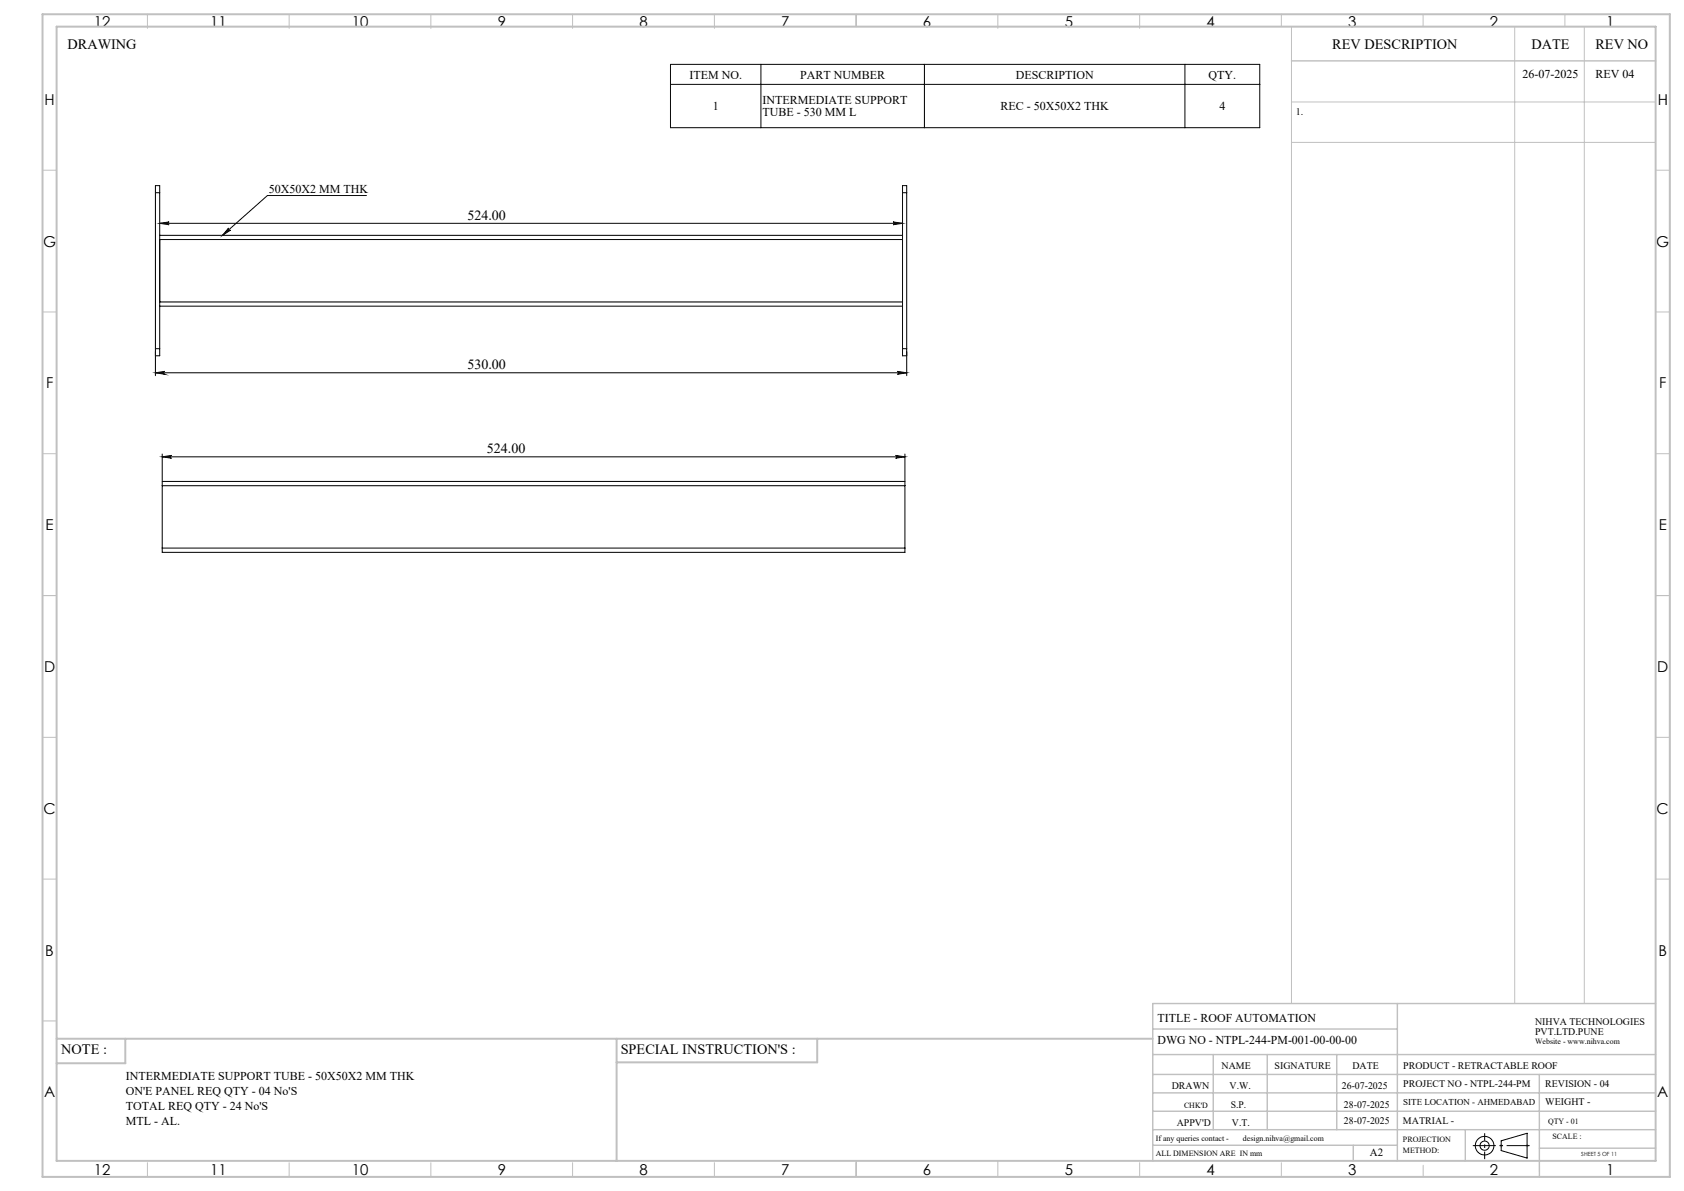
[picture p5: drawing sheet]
<svg xmlns="http://www.w3.org/2000/svg" width="594mm" height="420mm" viewBox="0 0 594 420" stroke-linecap="round" stroke-linejoin="round" font-family="sans-serif">
<g fill="none" stroke="#000" stroke-width=".35">
<path d="M236.5 22.7h207.9v22.3h-207.9zM236.5 29.8h207.9M268.4 22.7v22.3M326.1 22.7v22.3M418 22.7v22.3M54.8 68v-2.5h1.5v2.5M54.8 68h1.5M54.8 68v55M56.3 78.8h262M56.3 78.8l3.4-.5a.49 .49 0 0 0-.5 .5 .49 .49 0 0 0 .5 .5zM56.3 68v55M129.3 69h-35l-15.8 14"/>
<path d="M315 78.3l3.3 .5-3.3 .5a.49 .49 0 0 0 .5-.5 .49 .49 0 0 0-.5-.5zM318.3 68v-2.5h1.5v2.5M318.3 68v55M318.3 68h1.5M319.8 68v55M56.3 83h262M56.3 84.5h262M80.6 80.4a.5 .5 0 0 0 0 .7 .5 .5 0 0 0 .7 .1l-2.8 1.8zM56.3 106.5h262M56.3 108h262M54.8 124v8.5M54.8 131.5h265"/>
<path d="M54.8 131.5l3.3-.5a.51 .51 0 0 0-.4 .5 .51 .51 0 0 0 .4 .5zM54.8 123v2.5h1.5v-2.5M54.8 123h1.5M316.5 131l3.3 .5-3.3 .5a.51 .51 0 0 0 .5-.5 .51 .51 0 0 0-.5-.5zM318.3 123v2.5h1.5v-2.5M318.3 123h1.5M319.8 124v8.5M57.2 171.3v-1.5h262v1.5M57.2 161.1l3.3-.5a.49 .49 0 0 0-.5 .5 .49 .49 0 0 0 .5 .5zM57.2 171.3h262M57.2 160.1v9.4M57.2 171.3v22"/>
<path d="M57.2 161.1h262M315.9 160.6l3.3 .5-3.3 .5a.49 .49 0 0 0 .5-.5 .49 .49 0 0 0-.5-.5zM319.2 160.1v9.4M319.2 171.3v22M57.2 193.3v1.5h262v-1.5M57.2 193.3h262M529.5 402.3l9.2-2.7v8.8l-9.2-2.7z"/>
<circle cx="523.7" cy="404" r="1.62"/>
<circle cx="523.7" cy="404" r="3.3"/>
</g>
<g fill="none" stroke="#c0c0c0" stroke-width=".35">
<path d="M52 5v5M102 5v5M152 5v5M202 5v5M252 5v5M302 5v4.4M352 5v5M402 5v5M452 5v4.4M455.5 9.4v344.5M502 5v4.4M534.3 9.4v344.5"/>
<path d="M552 5v4.4M558.8 9.4v344.5M455.5 36h128.5M455.5 50.2h128.5M15 60h5M584 60h5M15 110h5M584 110h5M15 160h5M584 160h5M15 210h5M584 210h5"/>
<path d="M15 260h5M584 260h5M15 310h5M584 310h5M15 360h5M52 410v5M102 410v5M152 410v5M202 410v5M252 410v5M302 409.4v5.6M352 409.4v5.6"/>
<path d="M402 410v5M452 410v5M502 410.9v4.1M529 404h1M529.2 403.7l.7 .7M529.5 403.5v1M529.9 403.7l-.7 .7M538.1 404h1.1M538.3 403.7l.7 .7M538.7 403.5v1M539 403.7l-.7 .7"/>
</g>
<path d="M519.5 404h20.1" fill="none" stroke="#000" stroke-width=".35" stroke-dasharray="15.2 1.3 1.3 1.3" stroke-dashoffset="7.1" stroke-linecap="butt"/>
<path d="M523.7 408.8v-9.2" fill="none" stroke="#000" stroke-width=".35" stroke-dasharray="15.2 1.3 1.3 1.3" stroke-dashoffset="12.6" stroke-linecap="butt"/>
<g fill="none" stroke="#c0c0c0" stroke-width=".5">
<path d="M455.5 21.5h128.5M492.9 353.9v55.5M584 353.9h-177.4v55.5M406.6 371.9h177.4M406.6 378.9h177.4M406.6 362.9h86.3M428 371.9v26.5M447 371.9v26.5M471.5 371.9v26.5M543 378.9v36.1M406.6 391.9h177.4M406.6 385.4h177.4"/>
<path d="M406.6 398.4h177.4M516.9 398.4v11M406.6 403.9h86.3M477.3 403.9v5.5M543 404.9h41"/>
</g>
<path d="M15 5h574v410h-574zM20 9.4h564v400h-564zM20 366.3h386.6M44.2 366.3v8.6h-24.2M217.5 366.3v43.1M288.3 366.3v8.3h-70.8" fill="none" stroke="#c0c0c0" stroke-width=".7"/>
<g fill="#000">
<path d="M80.6 80.4a.5 .5 0 0 0 0 .7 .5 .5 0 0 0 .7 .1l-2.8 1.8z"/>
<path d="M54.8 131.5l3.3-.5a.51 .51 0 0 0-.4 .5 .51 .51 0 0 0 .4 .5zM316.5 131l3.3 .5-3.3 .5a.51 .51 0 0 0 .5-.5 .51 .51 0 0 0-.5-.5zM56.3 78.8l3.4-.5a.49 .49 0 0 0-.5 .5 .49 .49 0 0 0 .5 .5zM315 78.3l3.3 .5-3.3 .5a.49 .49 0 0 0 .5-.5 .49 .49 0 0 0-.5-.5z"/>
<path d="M315.9 160.6l3.3 .5-3.3 .5a.49 .49 0 0 0 .5-.5 .49 .49 0 0 0-.5-.5zM57.2 161.1l3.3-.5a.49 .49 0 0 0-.5 .5 .49 .49 0 0 0 .5 .5z"/>
</g>
<g font-size="5.3">
<text x="33.1" y="9.5">12</text>
<text x="74.1" y="9.5">11</text>
<text x="124.1" y="9.5">10</text>
<text x="175.6" y="9.5">9</text>
<text x="225.6" y="9.5">8</text>
<text x="275.6" y="9.5">7</text>
<text x="325.6" y="9.5">6</text>
<text x="375.6" y="9.5">5</text>
<text x="425.6" y="9.5">4</text>
<text x="475.6" y="9.5">3</text>
<text x="525.6" y="9.5">2</text>
<text x="566.6" y="9.5">1</text>
<text x="15.7" y="37">H</text>
<text x="584.7" y="37">H</text>
<text x="15.2" y="87">G</text>
<text x="584.2" y="87">G</text>
<text x="16.2" y="137">F</text>
<text x="585.2" y="137">F</text>
<text x="16.1" y="187">E</text>
<text x="585.1" y="187">E</text>
<text x="15.5" y="237">D</text>
<text x="584.5" y="237">D</text>
<text x="15.4" y="287">C</text>
<text x="584.4" y="287">C</text>
<text x="16" y="337.1">B</text>
<text x="585" y="337.1">B</text>
<text x="15.5" y="387">A</text>
<text x="584.5" y="387">A</text>
<text x="33.1" y="414.5">12</text>
<text x="74.1" y="414.5">11</text>
<text x="124.1" y="414.5">10</text>
<text x="175.6" y="414.5">9</text>
<text x="225.6" y="414.5">8</text>
<text x="275.6" y="414.5">7</text>
<text x="325.6" y="414.5">6</text>
<text x="375.6" y="414.5">5</text>
<text x="425.6" y="414.5">4</text>
<text x="475.6" y="414.5">3</text>
<text x="525.6" y="414.5">2</text>
<text x="566.6" y="414.5">1</text>
</g>
<g font-size="5">
<text x="23.8" y="17.2">DRAWING</text>
<text x="470" y="17.4">REV DESCRIPTION</text>
<text x="540.2" y="17.4">DATE</text>
<text x="562.8" y="17.4">REV NO</text>
<text x="21.6" y="371.8">NOTE :</text>
<text x="218.9" y="371.8">SPECIAL INSTRUCTION'S :</text>
</g>
<g font-size="4.9">
<text x="164.9" y="77.6">524.00</text>
<text x="164.9" y="130.3">530.00</text>
<text x="171.8" y="159.9">524.00</text>
</g>
<g font-size="4.2">
<text x="243.2" y="27.7">ITEM NO.</text>
<text x="282.2" y="27.7">PART NUMBER</text>
<text x="358.3" y="27.7">DESCRIPTION</text>
<text x="426.3" y="27.7">QTY.</text>
<text x="537.1" y="27.6">26-07-2025</text>
<text x="562.8" y="27.6">REV 04</text>
<text x="251.4" y="38.9">1</text>
<text x="268.9" y="36.8">INTERMEDIATE SUPPORT</text>
<text x="268.9" y="41">TUBE - 530 MM L</text>
<text x="352.9" y="38.9">REC - 50X50X2 THK</text>
<text x="430.1" y="38.9">4</text>
<text x="94.8" y="67.9">50X50X2 MM THK</text>
<text x="408.3" y="360.3">TITLE - ROOF AUTOMATION</text>
<text x="408.3" y="368.2">DWG NO - NTPL-244-PM-001-00-00-00</text>
<text x="44.4" y="380.9">INTERMEDIATE SUPPORT TUBE - 50X50X2 MM THK</text>
<text x="44.4" y="386.2">ON'E PANEL REQ QTY - 04 No'S</text>
<text x="44.4" y="391.4">TOTAL REQ QTY - 24 No'S</text>
<text x="44.4" y="396.6">MTL - AL.</text>
</g>
<text font-size="3.9" x="483.2" y="407.7">A2</text>
<g font-size="3.5">
<text x="457" y="40.6">1.</text>
<text x="541.5" y="361.3">NIHVA TECHNOLOGIES</text>
<text x="541.5" y="364.9">PVT.LTD.PUNE</text>
<text x="430.9" y="377">NAME</text>
<text x="449.6" y="377">SIGNATURE</text>
<text x="477" y="377">DATE</text>
<text x="495" y="377">PRODUCT - RETRACTABLE ROOF</text>
<text x="495" y="383.3">PROJECT NO - NTPL-244-PM</text>
<text x="545.1" y="383.3">REVISION - 04</text>
<text x="413.3" y="384.1">DRAWN</text>
<text x="433.7" y="384.1">V.W.</text>
<text x="473.3" y="384.1">26-07-2025</text>
<text x="545.1" y="389.8">WEIGHT -</text>
<text x="434.1" y="390.6">S.P.</text>
<text x="474.1" y="390.6">28-07-2025</text>
<text x="415.1" y="396.9">APPV'D</text>
<text x="434.6" y="396.9">V.T.</text>
<text x="474.1" y="396.5">28-07-2025</text>
<text x="494.8" y="396.5">MATRIAL -</text>
</g>
<text font-size="3.2" x="495" y="389.6">SITE LOCATION - AHMEDABAD</text>
<g font-size="2.8">
<text x="541.5" y="368.3">Website - www.nihva.com</text>
<text x="417.6" y="390.6">CHK'D</text>
<text x="546.1" y="396.5">QTY - 01</text>
<text x="547.6" y="401.7">SCALE :</text>
<text x="407.7" y="402.2">If any queries contact -</text>
<text x="407.7" y="407.7">ALL DIMENSION ARE IN mm</text>
<text x="438.4" y="402.2">design.nihva@gmail.com</text>
<text x="494.8" y="402.7">PROJECTION</text>
<text x="494.8" y="406.5">METHOD:</text>
</g>
<text font-size="2" x="557.8" y="407.8">SHEET 5 OF 11</text>
</svg>
